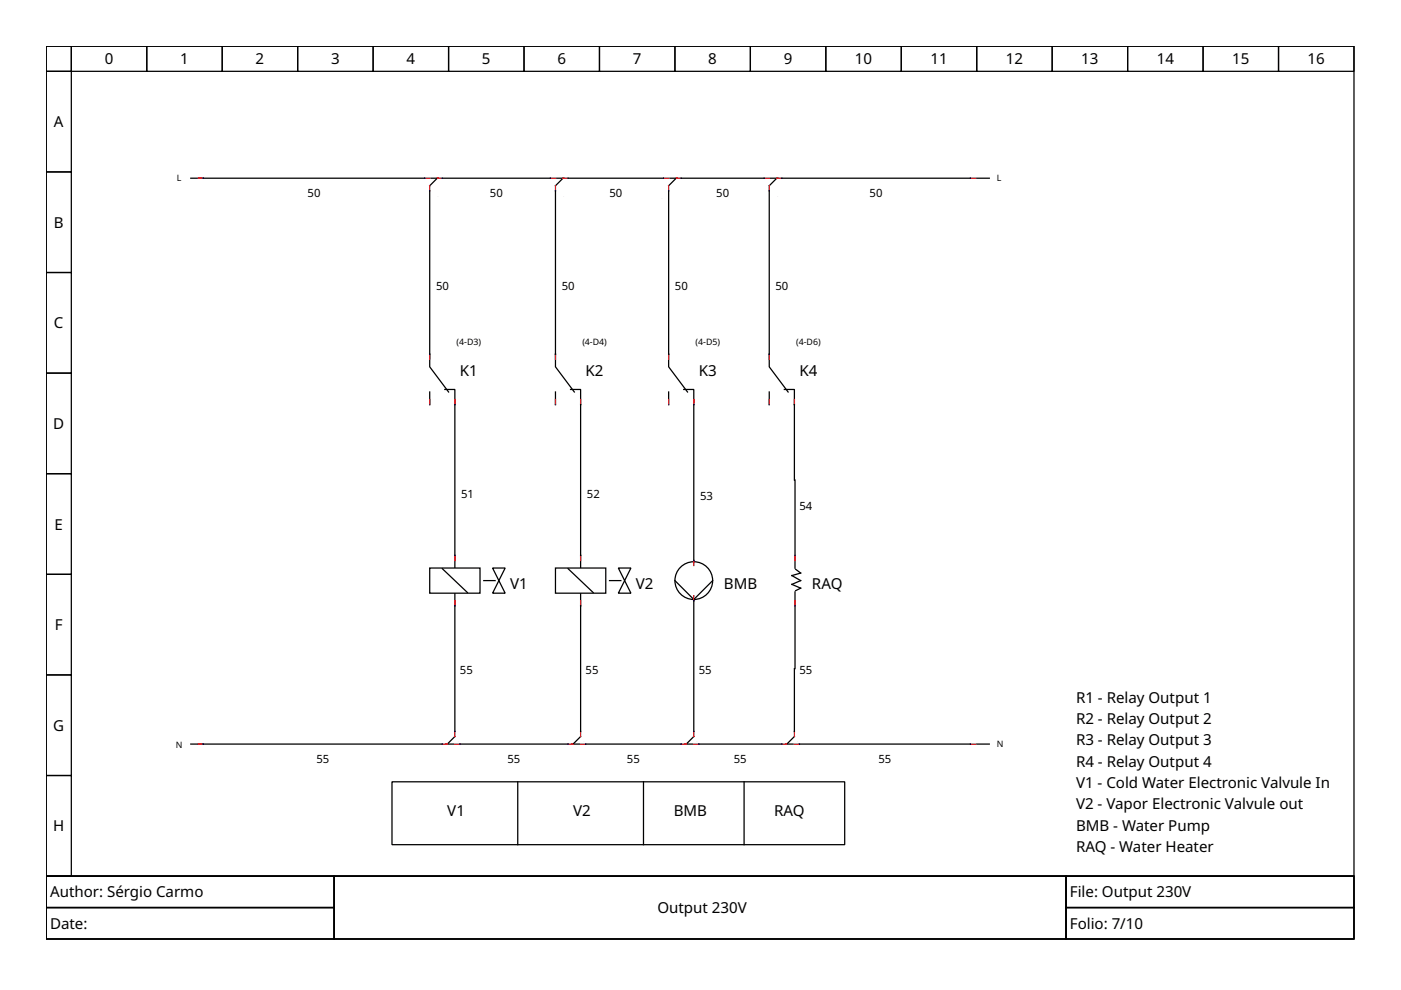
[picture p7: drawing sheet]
<svg xmlns="http://www.w3.org/2000/svg" width="297mm" height="210mm" viewBox="0 0 297 210" stroke-linecap="round" stroke-linejoin="round" font-family="sans-serif">
<g fill="none" stroke="#000" stroke-width=".27">
<path d="M9.8 9.8h277.3v176h-277.3zM9.8 9.8h5.3v5.3h-5.3zM9.8 15.1h5.3v21.4h-5.3zM15.1 9.8h16v5.3h-16zM31.1 9.8h16v5.3h-16zM47.1 9.8h16v5.3h-16zM63.1 9.8h16v5.3h-16zM79.1 9.8h16v5.3h-16zM95.1 9.8h16v5.3h-16zM111.1 9.8h16v5.3h-16zM127.1 9.8h16v5.3h-16zM143.1 9.8h16v5.3h-16z"/>
<path d="M159.1 9.8h16v5.3h-16zM175.1 9.8h16v5.3h-16zM191.1 9.8h16v5.3h-16zM207.1 9.8h16v5.3h-16zM223.1 9.8h16v5.3h-16zM239.1 9.8h16v5.3h-16zM255.1 9.8h16v5.3h-16zM271.1 9.8h16v5.3h-16zM9.8 36.5h5.3v21.3h-5.3zM40.5 37.8h2.6M142 37.8h1.6M143.4 37.8l-1.6 1.6"/>
<path d="M207.1 37.8h2.7M9.8 57.8h5.3v21.3h-5.3zM9.8 79.1h5.3v21.3h-5.3zM117.8 75.1v2.7l4 5.3M117.8 83.1v2.7M121 82.6h2.1v3.2M9.8 100.4h5.3v21.4h-5.3zM168.6 118.2v2.3M9.8 121.8h5.3v21.3h-5.3zM168.6 125.5v2.4M168.7 120.7l1.1 .8-1.9 .5 1.9 1.1-1.9 .8 1.9 .8-1.1 .5M9.8 143.1h5.3v21.3h-5.3z"/>
<path d="M40.5 157.8h2.6M94.6 157.8h1.6M96.4 156.2l-1.6 1.6M121.2 157.8h1.6M123.1 156.2l-1.6 1.6M145.2 157.8h1.6M147.1 156.2l-1.6 1.6M9.8 164.4h5.3v21.4h-5.3zM83.1 165.8h96v13.3h-96zM109.8 165.8v13.3M136.4 165.8v13.3M157.8 165.8v13.3"/>
<path d="M9.8 185.8h277.3v13.3h-277.3zM9.8 185.8h61v6.6h-61zM9.8 192.4h61v6.7h-61zM70.8 185.8h155.2v13.3h-155.2zM226 185.8h61.1v6.6h-61.1zM226 192.4h61.1v6.7h-61.1z"/>
</g>
<g fill="none" stroke="#f00" stroke-width=".27">
<path d="M42.1 37.8h1M140.7 37.8h1.1M141.8 39.4v1.1M143.4 37.8h1M205.8 37.8h1M117.8 75.1v1.1M117.8 84.7v1.1M123.1 84.7v1.1M168.6 117.8v1M168.6 127.4v1M42.1 157.8h1M93.8 157.8h1"/>
<path d="M96.4 157.8h1.1M96.4 155.1v1.1M120.4 157.8h1.1M123.1 157.8h1.1M123.1 155.1v1.1M144.4 157.8h1.1M147.1 157.8h1.1M147.1 155.1v1.1"/>
</g>
<g fill="none" stroke="#00f" stroke-width=".27">
<path d="M43.1 37.8h.1M140.7 37.8h.1M144.4 37.8h.1M205.8 37.8h.1M141.8 40.5h.1M117.8 75.1h.1M117.8 85.8h.1M123.1 85.8h.1M168.6 117.8h.1M168.6 128.4h.1M43.1 157.8h.1M93.8 157.8h.1"/>
<path d="M96.4 155.1h.1M97.5 157.8h.1M120.4 157.8h.1M123.1 155.1h.1M124.2 157.8h.1M144.4 157.8h.1M147.1 155.1h.1M148.2 157.8h.1"/>
</g>
<circle cx="147.1" cy="123.1" r="4" fill="#fff" stroke="#000" stroke-width=".27"/>
<path d="M96.4 117.8v10.6M147.1 118.8v.3M143.1 123.1l4 4M147.1 127.1v.3M151.1 123.1l-4 4M207.1 157.8h2.7" fill="none" stroke="#000" stroke-width=".27"/>
<path d="M147.1 118.8v1.1M147.1 126.3v1.1M205.8 157.8h1" fill="none" stroke="#f00" stroke-width=".27"/>
<path d="M147.1 118.8h.1M147.1 127.4h.1M205.8 157.8h.1" fill="none" stroke="#00f" stroke-width=".27"/>
<path d="M91.1 120.4h10.7v5.4h-10.7z" fill-rule="evenodd" fill="#fff" stroke="#000" stroke-width=".27"/>
<path d="M123.1 117.8v10.6M93.8 120.6l5.3 5M102.6 123.1h2.4M104.4 120.4h2.7l-1.3 2.7zM105.8 123.1l1.3 2.7h-2.7z" fill="none" stroke="#000" stroke-width=".27"/>
<path d="M96.4 117.8v1M96.4 127.4v1" fill="none" stroke="#f00" stroke-width=".27"/>
<path d="M96.4 117.8h.1M96.4 128.4h.1" fill="none" stroke="#00f" stroke-width=".27"/>
<path d="M117.8 120.4h10.6v5.4h-10.6z" fill-rule="evenodd" fill="#fff" stroke="#000" stroke-width=".27"/>
<g fill="none" stroke="#000" stroke-width=".27">
<path d="M43.1 37.8h46.9M91.4 37.8h1.6M92.7 37.8l-1.6 1.6M93.8 37.8h22.9M118 37.8h1.6M119.4 37.8l-1.6 1.6M120.4 37.8h20.3M144.4 37.8h17.6M163.4 37.8h1.6M164.7 37.8l-1.6 1.6M165.8 37.8h40M91.1 40.5v37.3l4 5.3"/>
<path d="M117.8 40.5v34.6M141.8 40.5v37.3l4 5.3M163.1 40.5v37.3l4 5.3M91.1 83.1v2.7M94.3 82.6h2.1v35.2M123.1 85.8v32M141.8 83.1v2.7M145 82.6h2.1v36.2M163.1 83.1v2.7M166.3 82.6h2.1l.2 35.2M96.4 128.4v26.7M120.4 120.6l5.4 5"/>
<path d="M123.1 128.4v26.7M129.2 123.1h2.4M131.1 120.4h2.7l-1.4 2.7zM132.4 123.1l1.4 2.7h-2.7zM147.1 127.4v27.7M168.6 128.4l-.2 26.7M43.1 157.8h50.7M97.5 157.8h22.9M124.2 157.8h20.2M148.2 157.8h17.6M166.6 157.8h1.6M168.4 156.2l-1.6 1.6"/>
<path d="M169.5 157.8h36.3"/>
</g>
<g fill="none" stroke="#f00" stroke-width=".27">
<path d="M90 37.8h1.1M91.1 39.4v1.1M92.7 37.8h1.1M116.7 37.8h1.1M117.8 39.4v1.1M119.4 37.8h1M162 37.8h1.1M163.1 39.4v1.1M164.7 37.8h1.1M91.1 75.1v1.1M141.8 75.1v1.1M163.1 75.1v1.1"/>
<path d="M91.1 84.7v1.1M96.4 84.7v1.1M141.8 84.7v1.1M147.1 84.7v1.1M163.1 84.7v1.1M168.4 84.7v1.1M123.1 117.8v1M123.1 127.4v1M165.8 157.8h1M168.4 157.8h1.1M168.4 155.1v1.1"/>
</g>
<g fill="none" stroke="#00f" stroke-width=".27">
<path d="M90 37.8h.1M93.8 37.8h.1M116.7 37.8h.1M120.4 37.8h.1M162 37.8h.1M165.8 37.8h.1M91.1 40.5h.1M117.8 40.5h.1M163.1 40.5h.1M91.1 75.1h.1M141.8 75.1h.1M163.1 75.1h.1"/>
<path d="M91.1 85.8h.1M96.4 85.8h.1M141.8 85.8h.1M147.1 85.8h.1M163.1 85.8h.1M168.4 85.8h.1M123.1 117.8h.1M123.1 128.4h.1M165.8 157.8h.1M168.4 155.1h.1M169.5 157.8h.1"/>
</g>
<g font-size="3.2">
<text x="22.2" y="13.7">0</text>
<text x="38.2" y="13.7">1</text>
<text x="54.2" y="13.7">2</text>
<text x="70.2" y="13.7">3</text>
<text x="86.2" y="13.7">4</text>
<text x="102.2" y="13.7">5</text>
<text x="118.2" y="13.7">6</text>
<text x="134.2" y="13.7">7</text>
<text x="150.2" y="13.7">8</text>
<text x="166.2" y="13.7">9</text>
<text x="181.3" y="13.7">10</text>
<text x="197.3" y="13.7">11</text>
<text x="213.3" y="13.7">12</text>
<text x="229.3" y="13.7">13</text>
<text x="245.2" y="13.7">14</text>
<text x="261.2" y="13.7">15</text>
<text x="277.2" y="13.7">16</text>
<text x="11.4" y="27">A</text>
<text x="11.4" y="48.3">B</text>
<text x="11.4" y="69.6">C</text>
<text x="97.5" y="79.6">K1</text>
<text x="124.2" y="79.6">K2</text>
<text x="148.2" y="79.6">K3</text>
<text x="169.5" y="79.6">K4</text>
<text x="11.3" y="91">D</text>
<text x="11.6" y="112.3">E</text>
<text x="108.2" y="125">V1</text>
<text x="134.8" y="125">V2</text>
<text x="153.5" y="125">BMB</text>
<text x="172.2" y="125">RAQ</text>
<text x="11.6" y="133.6">F</text>
<text x="228.1" y="149">R1 - Relay Output 1</text>
<text x="11.3" y="155">G</text>
<text x="228.1" y="153.5">R2 - Relay Output 2</text>
<text x="228.1" y="158">R3 - Relay Output 3</text>
<text x="228.1" y="162.6">R4 - Relay Output 4</text>
<text x="228.1" y="167.1">V1 - Cold Water Electronic Valvule In</text>
<text x="94.8" y="173">V1</text>
<text x="121.5" y="173">V2</text>
<text x="142.8" y="173">BMB</text>
<text x="164.2" y="173">RAQ</text>
<text x="228.1" y="171.6">V2 - Vapor Electronic Valvule out</text>
<text x="11.3" y="176.3">H</text>
<text x="228.1" y="176.2">BMB - Water Pump</text>
<text x="228.1" y="180.7">RAQ - Water Heater</text>
<text x="10.6" y="190.3">Author: Sérgio Carmo</text>
<text x="226.8" y="190.3">File: Output 230V</text>
<text x="10.6" y="197">Date:</text>
<text x="139.4" y="193.6">Output 230V</text>
<text x="226.8" y="197">Folio: 7/10</text>
</g>
<g font-size="2.4">
<text x="65.2" y="41.8">50</text>
<text x="103.9" y="41.8">50</text>
<text x="129.2" y="41.8">50</text>
<text x="151.9" y="41.8">50</text>
<text x="184.4" y="41.8">50</text>
<text x="92.4" y="61.5">50</text>
<text x="119.1" y="61.5">50</text>
<text x="143.1" y="61.5">50</text>
<text x="164.4" y="61.5">50</text>
<text x="97.8" y="105.5">51</text>
<text x="124.4" y="105.5">52</text>
<text x="148.4" y="106">53</text>
<text x="169.5" y="108.2">54</text>
<text x="97.5" y="142.8">55</text>
<text x="124.2" y="142.8">55</text>
<text x="148.2" y="142.8">55</text>
<text x="169.5" y="142.8">55</text>
<text x="67.1" y="161.8">55</text>
<text x="107.6" y="161.8">55</text>
<text x="132.9" y="161.8">55</text>
<text x="155.6" y="161.8">55</text>
<text x="186.3" y="161.8">55</text>
</g>
<g font-size="1.9">
<text x="37.5" y="38.3">L</text>
<text x="211.4" y="38.3">L</text>
<text x="96.8" y="73.2">(4-D3)</text>
<text x="123.5" y="73.2">(4-D4)</text>
<text x="147.5" y="73.2">(4-D5)</text>
<text x="168.8" y="73.2">(4-D6)</text>
<text x="37.3" y="158.6">N</text>
<text x="211.4" y="158.3">N</text>
</g>
</svg>
